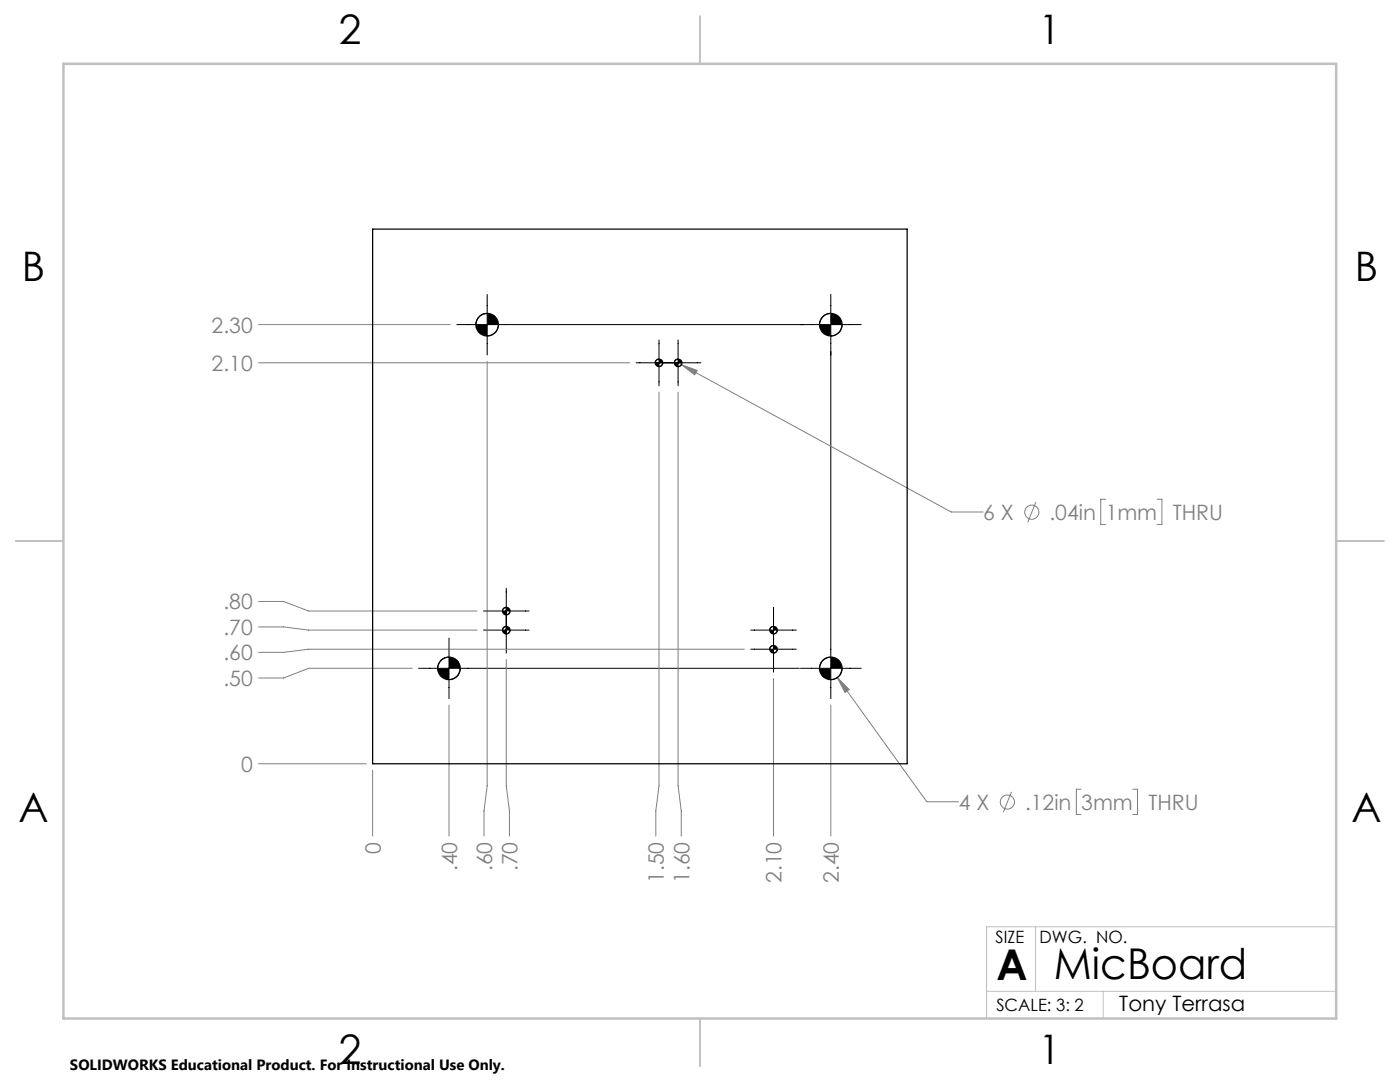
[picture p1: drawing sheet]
<svg xmlns="http://www.w3.org/2000/svg" width="279mm" height="216mm" viewBox="0 0 279 216" stroke-linecap="round" stroke-linejoin="round" font-family="sans-serif">
<g fill="none" stroke="#808080" stroke-width=".2">
<path d="M51.6 64.8h38.3M51.6 72.4h74.1M97.2 72.1v84.7l-.6 5v5M131.5 78.2v78.6l-.6 5v5M135.3 78.2v78.6l.7 5v5M136 72.8l53.8 29.4h6.4M136 72.8l3.1 1.1-.5 .9zM220.7 99.6h-1v5.1h1M230.9 99.6h1v5.1h-1M206.7 100.2l-1.6 4M51.6 125.1h5l5 .6h33.6M51.6 120h5l5 1.9h33.6"/>
<path d="M82.3 133.3h-20.7l-5 2h-5M101 131.6v25.2l.7 5v5M148.6 129.5h-87l-5 .7h-5M154.4 135.4v31.4M167.1 135.2l17.9 24.8h6.3M167.1 135.2l2.4 2.4-.9 .6zM51.6 152.4h21.5M74.4 153.7v13.1M89.6 140.7v26.1M165.8 140.7v26.1M201.9 158l-1.7 4.1M215.8 157.5h-1v5h1"/>
<path d="M226.1 157.5h.9v5h-.9"/>
<circle cx="205.9" cy="102.2" r="1.41"/>
<circle cx="201" cy="160" r="1.41"/>
</g>
<g fill="none" stroke="#000" stroke-width=".2">
<path d="M97.2 58.7v12.1M165.8 58.7v80.7M91.2 64.8h80.7M97.2 62.5a2.23 2.23 0 0 0-2.2 2.3M99.5 64.8a2.29 2.29 0 0 1-2.3 2.2M127 72.4h12.9M131.5 71.6a.72 .72 0 0 0-.7 .8M131.5 67.8v9.2M132.3 72.4a.78 .78 0 0 1-.8 .8M135.3 71.6a.72 .72 0 0 0-.7 .8M135.3 67.8v9.2M136.1 72.4a.78 .78 0 0 1-.8 .8"/>
<path d="M165.8 62.5a2.23 2.23 0 0 0-2.3 2.3M168.1 64.8a2.29 2.29 0 0 1-2.3 2.2M101 117.4v12.9M83.5 133.3h76M89.6 131.1a2.23 2.23 0 0 0-2.3 2.3M89.6 127.3v12.1M91.9 133.4a2.29 2.29 0 0 1-2.3 2.2M96.5 125.7h9.1M96.5 121.9h9.1M101 125a.72 .72 0 0 0-.7 .7M101 121.2a.72 .72 0 0 0-.7 .7M101.8 125.7a.78 .78 0 0 1-.8 .8"/>
<path d="M101.8 121.9a.78 .78 0 0 1-.8 .8M149.8 129.5h9.1M149.8 125.7h9.1M154.4 128.8a.72 .72 0 0 0-.8 .7M154.4 125a.72 .72 0 0 0-.8 .7M154.4 121.2v12.9M155.1 129.5a.78 .78 0 0 1-.7 .8M155.1 125.7a.78 .78 0 0 1-.7 .8M159.7 133.3h12.2M165.8 131.1a2.23 2.23 0 0 0-2.3 2.3M168.1 133.4a2.29 2.29 0 0 1-2.3 2.2"/>
</g>
<path d="M196.9 197.8h69.8M206.7 184.9v12.9M220.2 197.8v5.4M266.7 184.9h-69.8v18.3" fill="none" stroke="#c0c0c0" stroke-width=".2"/>
<path d="M139.7 3.2v9.5M3.1 107.9h9.6M266.7 107.9h9.5M139.7 203.2v9.6" fill="none" stroke="#c0c0c0" stroke-width=".25"/>
<path d="M12.7 12.7h254v190.5h-254z" fill="none" stroke="#c0c0c0" stroke-width=".5"/>
<path d="M153.6 129.5a.78 .78 0 0 0 .8 .8v-.8zM154.4 128.8v.7h.7a.78 .78 0 0 0-.7-.7zM153.6 125.7a.78 .78 0 0 0 .8 .8v-.8zM154.4 125v.7h.7a.78 .78 0 0 0-.7-.7zM134.6 72.4a.78 .78 0 0 0 .7 .8v-.8zM135.3 71.6v.8h.8a.78 .78 0 0 0-.8-.8zM130.8 72.4a.78 .78 0 0 0 .7 .8v-.8zM131.5 71.6v.8h.8a.78 .78 0 0 0-.8-.8zM100.3 125.7a.78 .78 0 0 0 .7 .8v-.8zM101 125v.7h.8a.78 .78 0 0 0-.8-.7zM100.3 121.9a.78 .78 0 0 0 .7 .8v-.8zM101 121.2v.7h.8a.78 .78 0 0 0-.8-.7zM95 64.8a2.29 2.29 0 0 0 2.2 2.2v-2.2zM97.2 62.5v2.3h2.3a2.23 2.23 0 0 0-2.3-2.3zM163.5 133.3a2.29 2.29 0 0 0 2.3 2.3v-2.3zM165.8 131.1v2.2h2.3a2.23 2.23 0 0 0-2.3-2.2zM87.3 133.3a2.29 2.29 0 0 0 2.3 2.3v-2.3zM89.6 131.1v2.2h2.3a2.23 2.23 0 0 0-2.3-2.2zM163.5 64.8a2.29 2.29 0 0 0 2.3 2.2v-2.2zM165.8 62.5v2.3h2.3a2.23 2.23 0 0 0-2.3-2.3z" fill="#000"/>
<path d="M167.1 135.2l1.5 3 .9-.6zM136 72.8l2.6 2 .5-.9z" fill="#808080"/>
<g fill="none" stroke="#000" stroke-width=".25">
<path d="M74.4 45.7h106.6v106.7h-106.6z"/>
<circle cx="97.2" cy="64.8" r="2.24"/>
<circle cx="131.5" cy="72.4" r=".76"/>
<circle cx="135.3" cy="72.4" r=".76"/>
<circle cx="165.8" cy="64.8" r="2.24"/>
<circle cx="89.6" cy="133.4" r="2.24"/>
<circle cx="101" cy="125.7" r=".76"/>
<circle cx="101" cy="121.9" r=".76"/>
<circle cx="154.4" cy="125.7" r=".76"/>
<circle cx="154.4" cy="129.6" r=".76"/>
<circle cx="165.8" cy="133.4" r="2.24"/>
</g>
<g font-size="8.5">
<text x="198.9" y="195.5">A</text>
<text x="210.3" y="195.4">MicBoard</text>
</g>
<g font-size="8.1">
<text x="67.6" y="8.9">2</text>
<text x="207.3" y="8.9">1</text>
<text x="4.4" y="56.2">B</text>
<text x="270.4" y="56.2">B</text>
<text x="3.7" y="164.1">A</text>
<text x="269.7" y="164.1">A</text>
<text x="67.6" y="212.4">2</text>
<text x="207.3" y="212.4">1</text>
</g>
<g font-size="4.2" fill="#808080">
<text x="42.2" y="66.4">2.30</text>
<text x="42.2" y="74">2.10</text>
<text x="196.2" y="103.7">6 X</text>
<text x="209.4" y="103.7">.04in</text>
<text x="220.7" y="103.7">1mm</text>
<text x="234.1" y="103.7">THRU</text>
<text x="44.6" y="121.6">.80</text>
<text x="44.6" y="126.7">.70</text>
<text x="44.6" y="131.8">.60</text>
<text x="44.6" y="136.9">.50</text>
<text x="48.1" y="154">0</text>
<text x="191.3" y="161.6">4 X</text>
<text x="204.6" y="161.6">.12in</text>
<text x="215.8" y="161.6">3mm</text>
<text x="229.2" y="161.6">THRU</text>
<text x="76" y="170.3" transform="rotate(-90 76 170.3)">0</text>
<text x="91.2" y="173.8" transform="rotate(-90 91.2 173.8)">.40</text>
<text x="98.2" y="173.8" transform="rotate(-90 98.2 173.8)">.60</text>
<text x="103.3" y="173.8" transform="rotate(-90 103.3 173.8)">.70</text>
<text x="132.5" y="176.2" transform="rotate(-90 132.5 176.2)">1.50</text>
<text x="137.6" y="176.2" transform="rotate(-90 137.6 176.2)">1.60</text>
<text x="156" y="176.2" transform="rotate(-90 156 176.2)">2.10</text>
<text x="167.4" y="176.2" transform="rotate(-90 167.4 176.2)">2.40</text>
</g>
<text font-size="4.2" x="223.4" y="201.7">Tony Terrasa</text>
<g font-size="3.4">
<text x="198.7" y="188.1">SIZE</text>
<text x="207.5" y="188.1">DWG. NO.</text>
<text x="198.8" y="201.7">SCALE: 3: 2</text>
</g>
<text font-size="3" x="14" y="213.5">SOLIDWORKS Educational Product. For Instructional Use Only.</text>
</svg>
